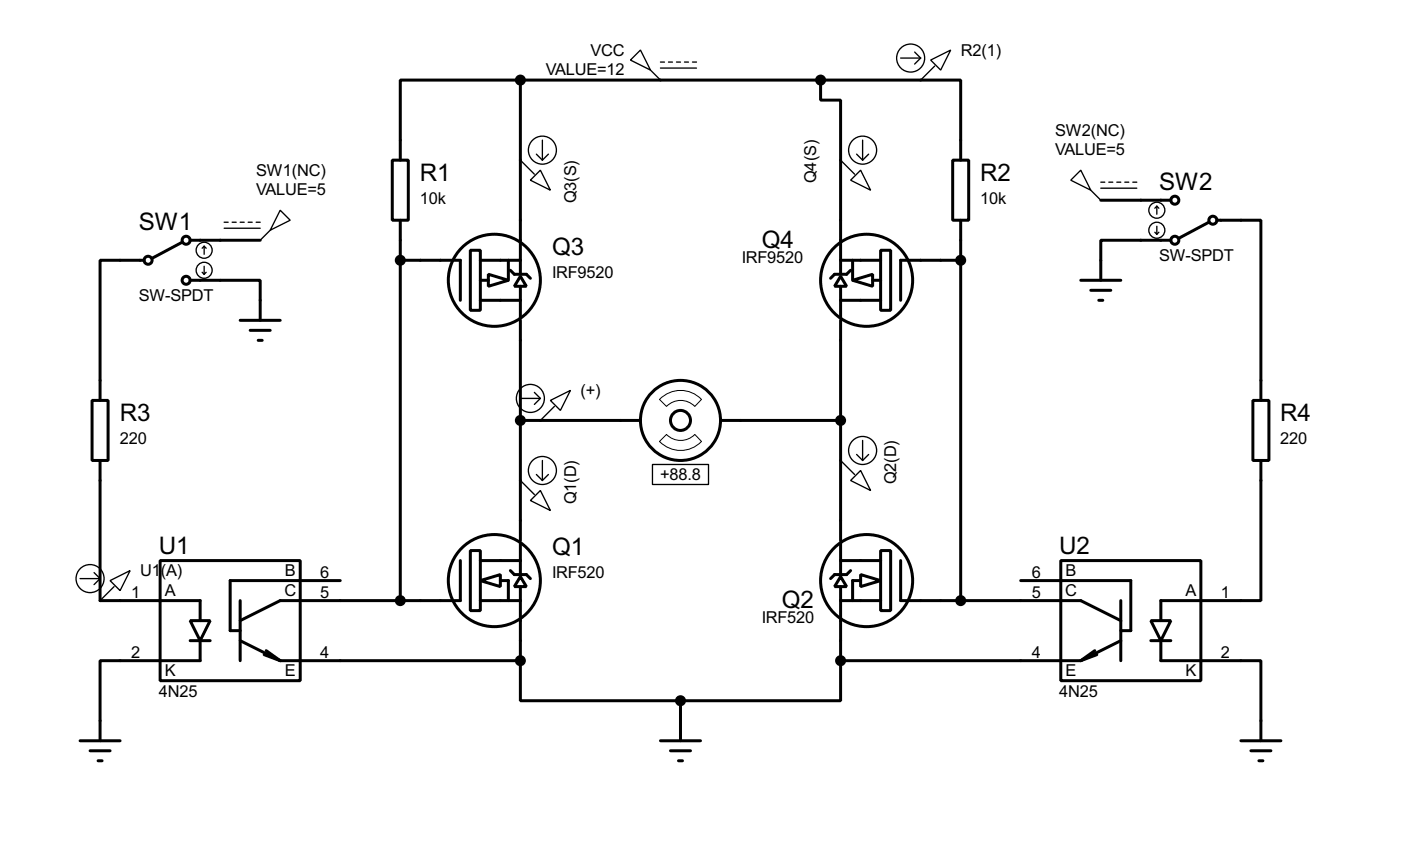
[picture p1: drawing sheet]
<svg xmlns="http://www.w3.org/2000/svg" width="178mm" height="109mm" viewBox="0 0 178 109" stroke-linecap="round" stroke-linejoin="round" font-family="sans-serif">
<g fill="none" stroke="#000" stroke-width=".38">
<path d="M66 10.2h-15.2v10.1M66 10.2h55.9v10.1M66 10.2v24.6M104.1 10.2v2.5h2.6v22.1M18.3 33h-5.6v17.8M23.1 30.7l-3.8 2.1M24.1 35.6h8.9v5M24.1 30.5h8.9M49.8 20.3h2v7.6h-2zM50.8 33h7.6v5.1M50.8 27.9v48.3M59.7 31.7h1.3v7.7h-1.3z"/>
<path d="M61 33h5M61 35.6h1M61 38.1h5M62 34.8l2.5 .8-2.5 .7zM64.5 33v2.6M64.8 34.3l.5 .5h1.5l.5 .5M66 35.1l.8 1.2h-1.5zM66 36.3v4.1M106.7 35.1l.7 1.2h-1.5zM106.7 36.3v4.1M106.7 33h5.1M106.7 38.1h5.1"/>
<path d="M107.9 34.3l-.5 .5h-1.5l-.5 .5M108.2 35.6l2.5-.8v1.5zM108.2 33v2.6M110.7 35.6h1.1M111.8 31.7h1.2v7.7h-1.2zM120.9 20.3h2v7.6h-2zM121.9 27.9v48.3M121.9 33h-7.6v5.1M137.2 35.6h5M138.4 36.8h2.6M139.4 38.1h.6M139.7 25.4h8.9"/>
<path d="M148.6 30.5h-8.9v5.1M153.4 28.2l-3.8 2M154.4 27.9h5.6v22.9M11.7 50.8h2v7.6h-2zM12.7 58.4v17.8h12.7v2.5M30.5 40.6h5.1M31.7 41.9h2.6M32.8 43.2h.5M66 40.6v28M66 53.3h15.3M91.4 53.3h15.3M106.7 40.6v28"/>
<path d="M159 50.8h2v7.6h-2zM160 58.4v17.8h-12.7v2.5M20.3 71.1h17.8v15.3h-17.8zM24.1 78.7h2.6l-1.3 2.6zM30.5 76.2v7.6M43.2 73.7h-14v6.3h1.3M58.4 71.1v5.1h-22.8l-5.1 2.5M59.7 69.8h1.3v7.7h-1.3zM61 73.7l2.5-.8v1.5zM61 76.2h5M61 71.1h5M63.5 73.7h1v2.5"/>
<path d="M64.8 72.4l.5 .5h1.5l.5 .5M66 73.2l.8 1.2h-1.5zM66 68.8v4.1M66 74.4v9.4M106.7 73.2l.7 1.2h-1.5zM106.7 76.2h5.1M106.7 68.8v4.1M106.7 74.4v9.4M106.7 71.1h5.1M107.9 72.4l-.5 .5h-1.5l-.5 .5M109.2 72.9l2.6 .8-2.6 .7zM109.2 73.7h-1v2.5"/>
<path d="M111.8 69.8h1.2v7.7h-1.2zM114.3 71.1v5.1h22.9l5 2.5M129.5 73.7h14v6.3h-1.3M134.6 71.1h17.8v15.3h-17.8zM142.2 76.2v7.6M146 78.7h2.6l-1.3 2.6zM10.2 94h5M11.4 95.2h2.6M12.4 96.5h.6M24.1 81.3h2.6M25.4 81.3v2.5h-12.7v10.2M30.5 81.3l5.1 2.5"/>
<path d="M33.5 83.1l2.1 .7M33.8 82.5l1.8 1.3M35.6 83.8h30.4M66 83.8v5.1h20.4M83.8 94h5.1M85.1 95.2h2.5M86.1 96.5h.5M86.4 88.9v5.1M106.7 83.8v5.1h-20.3M106.7 83.8h30.5M138.9 82.5l-1.7 1.3M139.2 83.1l-2 .7"/>
<path d="M142.2 81.3l-5 2.5M146 81.3h2.6M147.3 81.3v2.5h12.7v10.2M157.5 94h5.1M158.7 95.2h2.6M159.8 96.5h.5"/>
<circle cx="18.8" cy="33" r=".51"/>
<circle cx="23.6" cy="30.5" r=".51"/>
<circle cx="23.6" cy="35.6" r=".51"/>
<circle cx="62.7" cy="35.6" r="5.8"/>
<circle cx="110" cy="35.6" r="5.8"/>
<circle cx="149.1" cy="30.5" r=".51"/>
<circle cx="149.1" cy="25.4" r=".51"/>
<circle cx="153.9" cy="27.9" r=".51"/>
<circle cx="86.4" cy="53.3" r="5.1"/>
<circle cx="86.4" cy="53.3" r="1.27"/>
<circle cx="62.7" cy="73.7" r="5.8"/>
<circle cx="110" cy="73.7" r="5.8"/>
</g>
<g fill="none" stroke="#000" stroke-width=".17">
<path d="M68.1 19.6l.7 .7M68.8 17.8v2.5M69.6 19.6l-.8 .7M80 7.6l1.3-1.3 1.2 2.6zM82.5 8.9l1.3 1.3M83.8 7.9h.5M83.8 8.6h4.6M84.8 7.9h.5M85.9 7.9h.5M86.9 7.9h.5M87.9 7.9h.5M108.7 19.6l.8 .7"/>
<path d="M109.5 17.8v2.5M110.2 19.6l-.7 .7M114.3 7.4h2.5M116.1 6.6l.7 .8M116.8 7.4l-.7 .7M118.1 7.6l2.5-1.3-1.2 2.6zM118.6 8.4l-1.8 1.8M25.7 34.5l.2 .3M25.9 31.2v1.1M25.9 33.8v1M25.9 31.2l-.2 .3M25.9 31.2l.3 .3"/>
<path d="M26.2 34.5l-.3 .3M28.4 28.2h.6M28.4 29h4.6M29.5 28.2h.5M30.5 28.2h.5M31.5 28.2h.5M32.5 28.2h.5M34.3 29.2l-1.3 1.3M35.6 26.7l1.2 1.2-2.5 1.3zM66 20.3l1.8 1.8M67.3 22.9l1.3-1.3 1.2 2.5zM106.7 20.3l1.8 1.8"/>
<path d="M107.9 22.9l1.3-1.3 1.3 2.5zM135.9 22.9l1.3-1.3 1.2 2.5zM138.4 24.1l1.3 1.3M139.7 23.1h.5M139.7 23.9h4.6M140.7 23.1h.5M141.7 23.1h.5M142.7 23.1h.6M143.8 23.1h.5M146.6 29.5l.2 .2M146.8 26.2v1M146.8 28.7v1"/>
<path d="M146.8 26.2l.3 .2M146.8 26.2l-.2 .2M147.1 29.5l-.3 .2M66 50.5h2.6M67.8 49.8l.8 .7M68.6 50.5l-.8 .8M68.8 58.4v2.6M69.8 50.8l2.6-1.3-1.3 2.6zM70.4 51.6l-1.8 1.7M82.8 58.9h7.1v2.6h-7.1zM106.7 58.4l1.8 1.8M108.7 57.7l.8 .7"/>
<path d="M109.5 55.9v2.5M110.2 57.7l-.7 .7M10.2 73.4h2.5M11.9 72.6l.8 .8M12.7 73.4l-.8 .8M14 73.7l2.5-1.3-1.3 2.5zM14.5 74.4l-1.8 1.8M66 61l1.8 1.7M67.3 63.5l1.3-1.3 1.2 2.6zM68.1 60.2l.7 .8M69.6 60.2l-.8 .8M107.9 61l1.3-1.3 1.3 2.5z"/>
<circle cx="68.8" cy="19" r="1.78"/>
<circle cx="109.5" cy="19" r="1.78"/>
<circle cx="115.6" cy="7.4" r="1.78"/>
<circle cx="25.9" cy="31.8" r="1.02"/>
<circle cx="25.9" cy="34.3" r="1.02"/>
<circle cx="146.8" cy="26.7" r="1.02"/>
<circle cx="146.8" cy="29.2" r="1.02"/>
<circle cx="67.3" cy="50.5" r="1.78"/>
<circle cx="68.8" cy="59.7" r="1.78"/>
<circle cx="109.5" cy="57.1" r="1.78"/>
<circle cx="11.4" cy="73.4" r="1.78"/>
</g>
<g fill="#000" stroke="#000" stroke-width=".38">
<circle cx="66" cy="10.2" r=".51"/>
<circle cx="104.1" cy="10.2" r=".51"/>
<circle cx="50.8" cy="33" r=".51"/>
<circle cx="121.9" cy="33" r=".51"/>
<circle cx="66" cy="53.3" r=".51"/>
<circle cx="106.7" cy="53.3" r=".51"/>
<circle cx="50.8" cy="76.2" r=".51"/>
<circle cx="121.9" cy="76.2" r=".51"/>
<circle cx="66" cy="83.8" r=".51"/>
<circle cx="86.4" cy="88.9" r=".51"/>
<circle cx="106.7" cy="83.8" r=".51"/>
</g>
<path d="M83.7 56l.9-.9a2.51 2.51 0 0 0 3.6 0l.8 .9a3.7 3.7 0 0 1-5.3 0zM83.7 50.7a3.7 3.7 0 0 1 5.3 0l-.8 .9a2.51 2.51 0 0 0-3.6 0z" fill="none" stroke="#000" stroke-width=".13"/>
<g font-size="3.4">
<text x="53.3" y="22.9">R1</text>
<text x="124.4" y="22.9">R2</text>
<text x="17.6" y="29.2">SW1</text>
<text x="147.1" y="24.1">SW2</text>
<text x="70.1" y="32.3">Q3</text>
<text x="96.7" y="31.5">Q4</text>
<text x="15.2" y="53.4">R3</text>
<text x="162.5" y="53.4">R4</text>
<text x="20.2" y="70.3">U1</text>
<text x="70.1" y="70.4">Q1</text>
<text x="134.4" y="70.3">U2</text>
<text x="99.2" y="77.1">Q2</text>
</g>
<g font-size="2.3">
<text x="69.3" y="9.5">VALUE=12</text>
<text x="74.9" y="7.1">VCC</text>
<text x="121.9" y="7.1">R2(1)</text>
<text x="133.9" y="17.2">SW2(NC)</text>
<text x="32.5" y="22.3">SW1(NC)</text>
<text x="103.6" y="23.2" transform="rotate(-90 103.6 23.2)">Q4(S)</text>
<text x="133.9" y="19.7">VALUE=5</text>
<text x="32.5" y="24.8">VALUE=5</text>
<text x="53.3" y="25.9">10k</text>
<text x="73.1" y="25.7" transform="rotate(-90 73.1 25.7)">Q3(S)</text>
<text x="124.4" y="25.9">10k</text>
<text x="70.1" y="35.3">IRF9520</text>
<text x="94.1" y="33.4">IRF9520</text>
<text x="147.1" y="33.1">SW-SPDT</text>
<text x="17.6" y="38.2">SW-SPDT</text>
<text x="73.7" y="50.2">(+)</text>
<text x="15.2" y="56.3">220</text>
<text x="162.5" y="56.3">220</text>
<text x="73.1" y="64" transform="rotate(-90 73.1 64)">Q1(D)</text>
<text x="83.8" y="60.9">+88.8</text>
<text x="113.7" y="61.4" transform="rotate(-90 113.7 61.4)">Q2(D)</text>
<text x="16.6" y="75.8">1</text>
<text x="17.8" y="73.1">U1</text>
<text x="20.4" y="73.1">(A)</text>
<text x="20.9" y="75.6">A</text>
<text x="36.1" y="75.6">C</text>
<text x="36.2" y="73.1">B</text>
<text x="40.6" y="75.8">5</text>
<text x="40.6" y="73.3">6</text>
<text x="70.1" y="73.3">IRF520</text>
<text x="130.9" y="75.8">5</text>
<text x="130.9" y="73.3">6</text>
<text x="135.2" y="75.6">C</text>
<text x="135.2" y="73.1">B</text>
<text x="150.5" y="75.6">A</text>
<text x="154.9" y="75.8">1</text>
<text x="16.6" y="83.4">2</text>
<text x="40.6" y="83.4">4</text>
<text x="96.7" y="79">IRF520</text>
<text x="130.9" y="83.4">4</text>
<text x="154.9" y="83.4">2</text>
<text x="20.2" y="88.4">4N25</text>
<text x="20.9" y="85.8">K</text>
<text x="36.2" y="85.8">E</text>
<text x="134.4" y="88.4">4N25</text>
<text x="135.2" y="85.8">E</text>
<text x="150.5" y="85.8">K</text>
</g>
</svg>
